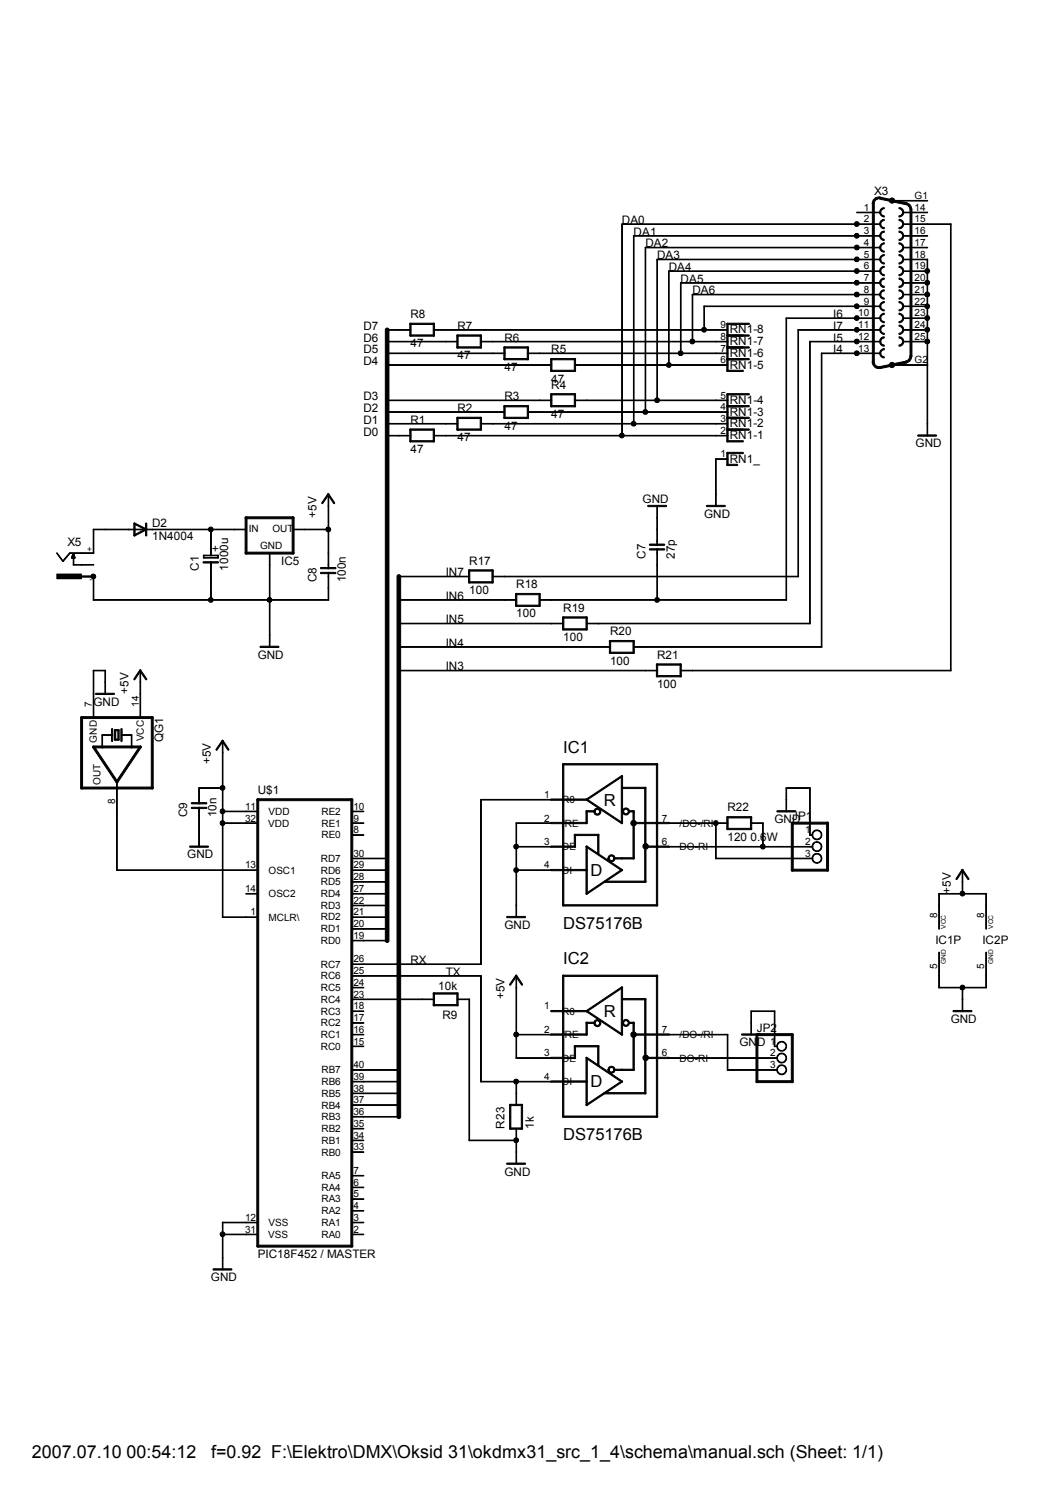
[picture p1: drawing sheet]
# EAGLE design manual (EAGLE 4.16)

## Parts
C1  1000u  ELC-5  [ES-5]
C7  27p  CAPNP-2,5  [C-2,5]
C8  100n  CAPNP-2,5  [C-2,5]
C9  10n  CAPNP-2,5  [C-2,5]
D2  1N4004  [DO41-10]
IC1  DS75176B  [DIL08]
IC2  DS75176B  [DIL08]
IC5  78XXS  [78XXS]
JP1  PINHD-1X3  [1X03]
JP2  PINHD-1X3  [1X03]
QG1  QG5860  [DIL14S]
R1  47  RESEU-10  [R-10]
R2  47  RESEU-10  [R-10]
R3  47  RESEU-10  [R-10]
R4  47  RESEU-10  [R-10]
R5  47  RESEU-10  [R-10]
R6  47  RESEU-10  [R-10]
R7  47  RESEU-10  [R-10]
R8  47  RESEU-10  [R-10]
R9  10k  RESEU-10  [R-10]
R17  100  RESEU-10  [R-10]
R18  100  RESEU-10  [R-10]
R19  100  RESEU-10  [R-10]
R20  100  RESEU-10  [R-10]
R21  100  RESEU-10  [R-10]
R22  120 0.6W  RESEU-10  [R-10]
R23  1k  RESEU-10  [R-10]
RN1  RNX8  [RN-9]
U$1  PIC18F452 / MASTER  18F452  [DIL40]
X3  F25HP  [F25HP]
X5  737992-55  [737992-5]

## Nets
+5V: C8.2 C9.2 IC1.8(VCC) IC2.2(/RE) IC2.3(DE) IC2.8(VCC) IC5.OUT QG1.14(VCC) U$1.1(MCLR\) U$1.11(VDD) U$1.32(VDD)
D0: R1.1 U$1.19(RD0)
D1: R2.1 U$1.20(RD1)
D2: R3.1 U$1.21(RD2)
D3: R4.1 U$1.22(RD3)
D4: R5.1 U$1.27(RD4)
D5: R6.1 U$1.28(RD5)
D6: R7.1 U$1.29(RD6)
D7: R8.1 U$1.30(RD7)
DA0: R1.2 RN1.2 X3.2
DA1: R2.2 RN1.3 X3.3
DA2: R3.2 RN1.4 X3.4
DA3: R4.2 RN1.5 X3.5
DA4: R5.2 RN1.6 X3.6
DA5: R6.2 RN1.7 X3.7
DA6: R7.2 RN1.8 X3.8
DA7: R8.2 RN1.9 X3.9
GND: C1.2 C7.2 C8.1 C9.1 IC1.2(/RE) IC1.3(DE) IC1.4(DI) IC1.5(GND) IC2.5(GND) IC5.GND JP1.1 JP2.1 QG1.7(GND) R9.1 R23.1 RN1.1 U$1.12(VSS) U$1.31(VSS) X3.18 X3.19 X3.20 X3.21 X3.22 X3.23 X3.24 X3.25 X3.G2 X5.-1 X5.-2
I3: R21.2 X3.15
I4: R20.2 X3.13
I5: R19.2 X3.12
I6: C7.1 R18.2 X3.10
I7: R17.2 X3.11
IN3: R21.1 U$1.36(RB3)
IN4: R20.1 U$1.37(RB4)
IN5: R19.1 U$1.38(RB5)
IN6: R18.1 U$1.39(RB6)
IN7: R17.1 U$1.40(RB7)
N$1: IC1.6(DO-RI) JP1.2 R22.2
N$2: R9.2 U$1.23(RC4)
N$6: QG1.8(OUT) U$1.13(OSC1)
N$16: IC1.7(/DO-/RI) JP1.3 R22.1
N$18: C1.1 D2.C IC5.IN
N$19: D2.A X5.+
N$21: IC2.6(DO-RI) JP2.2
N$22: IC2.7(/DO-/RI) JP2.3
RX: IC1.1(R0) U$1.26(RC7)
TX: IC2.4(DI) R23.2 U$1.25(RC6)
Unconnected: IC2.1(R0) U$1.2(RA0) U$1.3(RA1) U$1.4(RA2) U$1.5(RA3) U$1.6(RA4) U$1.7(RA5) U$1.8(RE0) U$1.9(RE1) U$1.10(RE2) U$1.14(OSC2) U$1.15(RC0) U$1.16(RC1) U$1.17(RC2) U$1.18(RC3) U$1.24(RC5) U$1.33(RB0) U$1.34(RB1) U$1.35(RB2) X3.1 X3.14 X3.16 X3.17 X3.G1 X5.K

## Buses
D[0..7]
IN[3..7]
